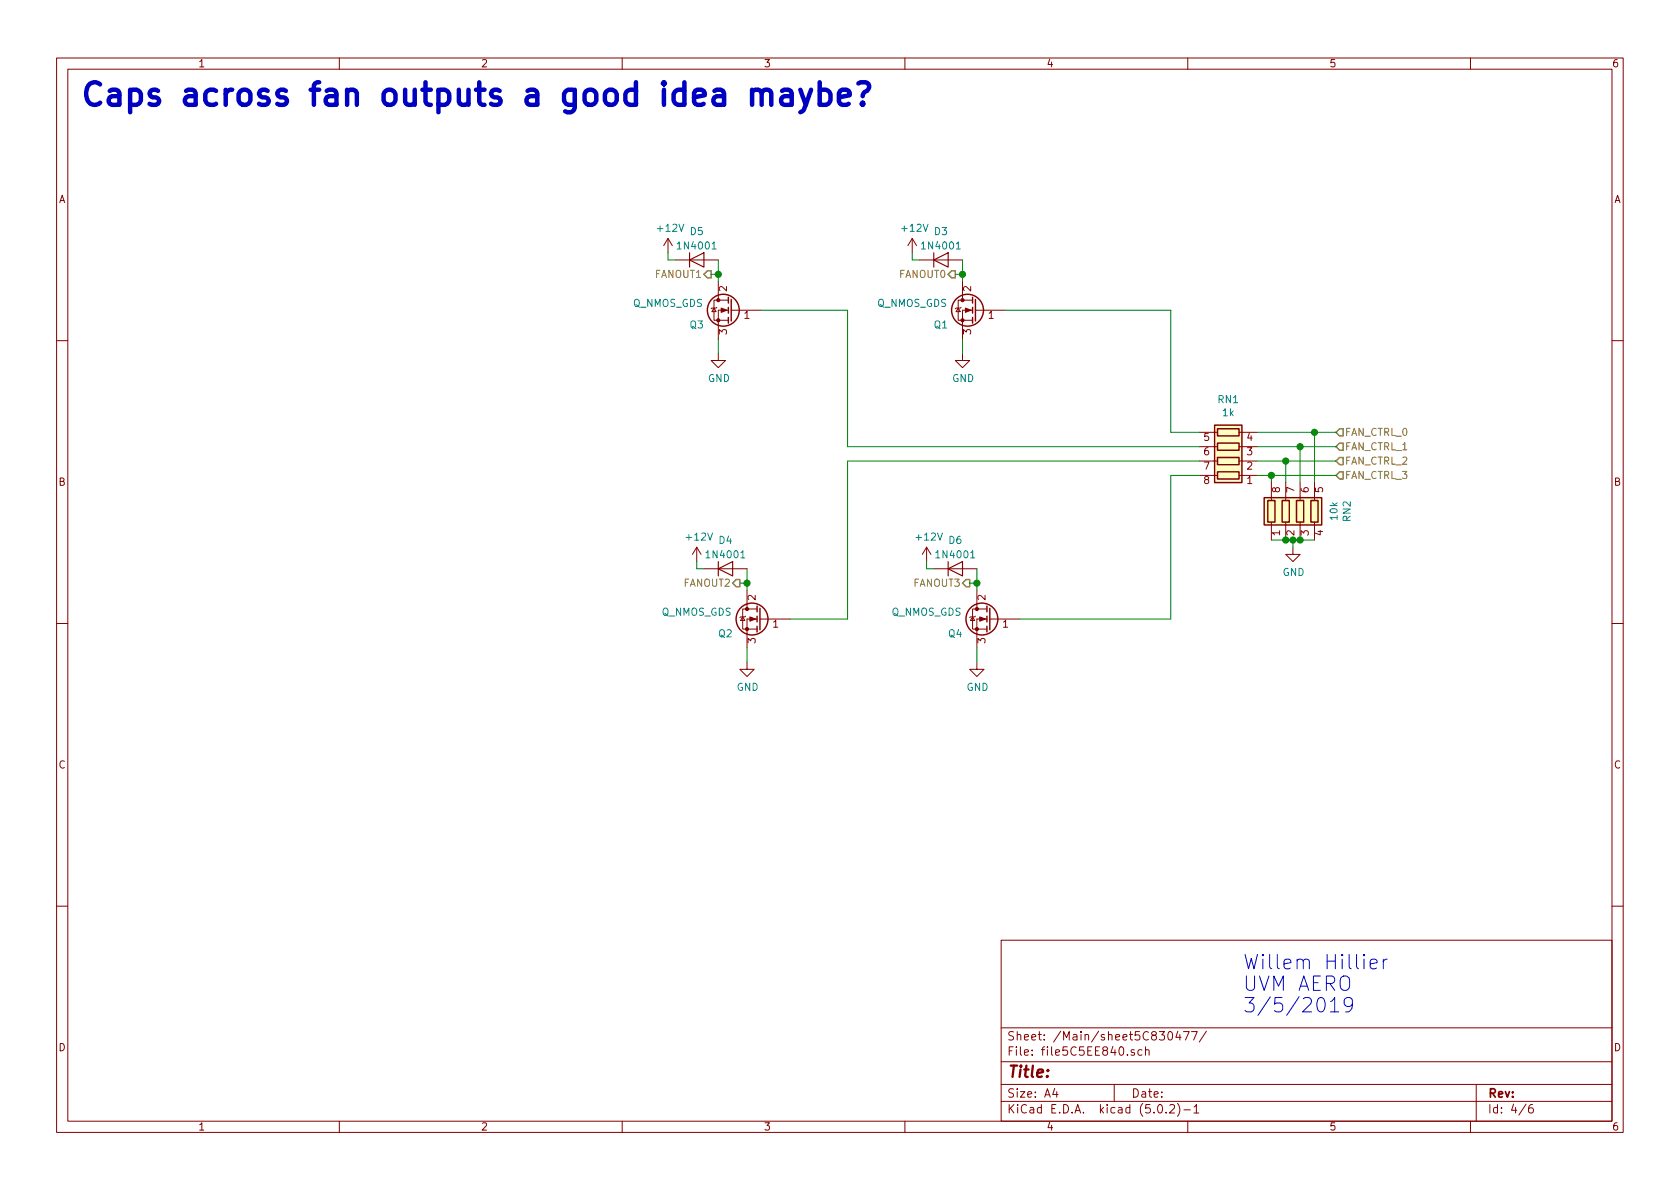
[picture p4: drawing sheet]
<svg xmlns="http://www.w3.org/2000/svg" width="297mm" height="210mm" viewBox="0 0 297 210" stroke-linecap="round" stroke-linejoin="round" font-family="sans-serif">
<g fill="none" stroke="#840000" stroke-width=".18">
<path d="M10 10.3h277v189.9h-277zM12 12.2h273v186.1h-273zM60 10.3v1.9M110 10.3v1.9M160 10.3v1.9M210 10.3v1.9M260 10.3v1.9M118.1 42.2l-.8 1.2M118.1 42.2v2.5M118.1 42.2l.8 1.2M119.4 46h7.6M126.2 54.5l.4 .6h-.7z"/>
<path d="M126.7 54.4l-.1 .1h-.7l-.2 .1M127 53.1h-.8v3.5h2.6M127 53.1h1.8M127 49.8v3.3M128.8 54.9h-1.8v5M129.3 54.9h.2M129.5 54.9h5.1M161.3 42.2l-.8 1.2M161.3 42.2v2.5M161.3 42.2l.8 1.2M162.6 46h7.6M169.4 54.5l.4 .6h-.8z"/>
<path d="M169.9 54.4l-.1 .1h-.8l-.1 .1M170.2 53.1h-.8v3.5h2.6M170.2 53.1h1.8M170.2 49.8v3.3M172 54.9h-1.8v5M172.5 54.9h.2M172.7 54.9h5.1M10 60.2h2M127 62.5v1.2h1.3l-1.3 1.3-1.3-1.3h1.3M170.2 62.5v1.2h1.2l-1.2 1.3-1.3-1.3h1.3M212.1 79h3.2M212.1 76.4h3.2"/>
<path d="M219.1 79h3.1M219.1 76.4h3.1M285 60.2h2M123.2 96.8l-.8 1.2M123.2 96.8v2.5M123.2 96.8l.8 1.2M163.8 96.8l-.7 1.2M163.8 96.8v2.5M163.8 96.8l.8 1.2M212.1 84.1h3.2M212.1 81.5h3.2M219.1 84.1h3.1"/>
<path d="M219.1 81.5h3.1M224.8 85.3v3.2M224.8 92.3v3.2M227.3 85.3v3.2M227.3 92.3v3.2M228.6 96.8v1.2h1.3l-1.3 1.3-1.3-1.3h1.3M229.9 85.3v3.2M229.9 92.3v3.2M232.4 85.3v3.2M232.4 92.3v3.2M10 110.3h2M124.5 100.6h7.6"/>
<path d="M131.3 109.1l.4 .6h-.8zM131.8 109l-.1 .1h-.8l-.1 .1M132.1 107.7h-.8v3.5h2.6M132.1 117.1v1.3h1.2l-1.2 1.2-1.3-1.2h1.3M132.1 107.7h1.8M132.1 104.4v3.3M133.9 109.5h-1.8v5M134.4 109.5h.2M134.6 109.5h5.1M165.1 100.6h7.6M172 109.1l.3 .6h-.7zM172.5 109l-.2 .1h-.7l-.2 .1"/>
<path d="M172.7 107.7h-.7v3.5h2.5M172.7 117.1v1.3h1.3l-1.3 1.2-1.3-1.2h1.3M172.7 107.7h1.8M172.7 104.4v3.3M174.5 109.5h-1.8v5M175 109.5h.2M175.3 109.5h5M285 110.3h2M10 160.2h2M177 166.3h108v32h-108zM285 160.2h2M60 198.3v1.9"/>
<path d="M110 198.3v1.9M160 198.3v1.9M177 194.8h108M177 191.8h108M177 187.8h108M177 181.8h108M186.5 192.5l-.4 1h1M186.8 193v1M197 191.8v3M200.6 185.7l-.4-.1-.2 .2 .1 .2 .5 .2v.3h-.6M201.9 185.7l-.4-.1-.3 .3 .1 .6h.6M202.5 185.7l.3-.1 .3 .1 .1 .9"/>
<path d="M202.5 185.1v1.5M204.8 195.5l.4-.2a.94 .94 0 0 1 0 1.5 .79 .79 0 0 1-.4-1.3zM206.2 196.7v.1M206.6 182.6l.4-.2a.94 .94 0 0 1 0 1.5 .82 .82 0 0 1-.4-1.3zM206.8 195.5l.2-.2h.4l.2 .2 .1 .3-.1 .2-.8 .8h.9M208.2 195.1a1.71 1.71 0 0 1 0 2.3M208.3 182.3l-.4 1.1h.9M208.6 182.9v1M209.2 182.4h1.1l-.7 1.5M209.3 196.3h1.2M210 198.3v1.9M210.7 182.4h1l-.7 1.5"/>
<path d="M211.1 195.8l.4-.5v1.5M211.1 196.8h.9M213.3 182.3l-1.3 2M260 198.3v1.9M261 191.8v6.5M269.8 195.2l-1.2 2M271 195.3a.62 .62 0 0 0-.7 .7v.7l.3 .1 .4-.1 .1-.5-.1-.2-.4-.1-.3 .3"/>
</g>
<path d="M121.9 46l2.6-1.3v2.5zM121.9 44.7v2.5M165.1 46l2.5-1.3v2.5zM165.1 44.7v2.5M127 99.3v2.5M167.6 99.3v2.5M127 100.6l2.5-1.3v2.5zM167.6 100.6l2.6-1.3v2.5z" fill="none" stroke="#840000" stroke-width=".2"/>
<path d="M125.9 44h.7M169.1 44h.7M131 98.6h.7M171.6 98.6h.7" fill="none" stroke="#008484" stroke-width=".18"/>
<g fill="none" stroke="#008400" stroke-width=".18">
<path d="M118.1 44.7v1.3h1.3M125.7 48.5h1.3M127 46v3.8M127 59.9v2.6M134.6 54.9h15.3v24.1h62.2M161.3 44.7v1.3h1.3M168.9 48.5h1.3M170.2 46v3.8M170.2 59.9v2.6M177.8 54.9h29.2v21.5h5.1M222.2 79h14M222.2 76.4h14"/>
<path d="M229.9 79v6.3M232.4 76.4v8.9M123.2 99.3v1.3h1.3M163.8 99.3v1.3h1.3M212.1 84.1h-5.1v25.4h-26.7M212.1 81.5h-62.2v28h-10.2M222.2 84.1h14M222.2 81.5h14M224.8 84.1v1.2M224.8 95.5h7.6M227.3 81.5v3.8M228.6 95.5v1.3"/>
<path d="M130.8 103.1h1.3M132.1 100.6v3.8M132.1 114.5v2.6M171.4 103.1h1.3M172.7 100.6v3.8M172.7 114.5v2.6"/>
</g>
<path d="M125.1 47.9h.6v1.2h-.6l-.6-.6zM168.3 47.9h.6v1.2h-.6l-.7-.6zM236.2 76.4l.7-.6h.6v1.3h-.6zM236.2 79l.7-.6h.6v1.2h-.6zM236.9 80.9h.6v1.3h-.6l-.7-.7zM236.9 83.4h.6v1.3h-.6l-.7-.6zM130.2 102.5h.6v1.3h-.6l-.7-.7zM170.8 102.5h.6v1.3h-.6l-.6-.7z" fill="none" stroke="#848400" stroke-width=".25"/>
<g fill="#008400" stroke="#008400" stroke-width=".25">
<circle cx="170.2" cy="48.5" r=".51"/>
<circle cx="127" cy="48.5" r=".51"/>
<circle cx="132.1" cy="103.1" r=".51"/>
<circle cx="172.7" cy="103.1" r=".51"/>
<circle cx="224.8" cy="84.1" r=".51"/>
<circle cx="227.3" cy="81.5" r=".51"/>
<circle cx="229.9" cy="79" r=".51"/>
<circle cx="232.4" cy="76.4" r=".51"/>
<circle cx="227.3" cy="95.5" r=".51"/>
<circle cx="229.9" cy="95.5" r=".51"/>
<circle cx="228.6" cy="95.5" r=".51"/>
</g>
<g fill="none" stroke="#840000" stroke-width=".25">
<path d="M128.8 52.6v1M128.8 54.4v1M128.8 56.1v1M129.3 53v3.8M172 52.6v1M172 54.4v1M172 56.1v1M172.5 53v3.8M214.8 75.2h4.8v10.1h-4.8zM215.3 78.4h3.8v1.2h-3.8zM215.3 75.8h3.8v1.3h-3.8zM215.3 83.4h3.8v1.3h-3.8z"/>
<path d="M215.3 80.9h3.8v1.3h-3.8zM223.5 88h10.2v4.8h-10.2zM224.2 88.5h1.2v3.8h-1.2zM226.7 88.5h1.3v3.8h-1.3zM229.2 88.5h1.3v3.8h-1.3zM231.8 88.5h1.2v3.8h-1.2zM133.9 107.2v1M133.9 109v1M133.9 110.7v1.1M134.4 107.6v3.8M174.5 107.2v1M174.5 109v1"/>
<path d="M174.5 110.7v1.1M175 107.6v3.8"/>
<circle cx="127.9" cy="54.9" r="2.82"/>
<circle cx="171.1" cy="54.9" r="2.82"/>
<circle cx="133" cy="109.5" r="2.82"/>
<circle cx="173.6" cy="109.5" r="2.82"/>
</g>
<g fill="#840000" stroke="#840000" stroke-width=".18">
<path d="M127.5 54.5l1 .4-1 .3z"/>
<path d="M132.6 109.1l1 .4-1 .3z"/>
<path d="M173.2 109.1l1 .4-1 .3z"/>
<path d="M170.7 54.5l1 .4-1 .3z"/>
<circle cx="127" cy="56.6" r=".28"/>
<circle cx="127" cy="53.1" r=".28"/>
<circle cx="132.1" cy="111.2" r=".28"/>
<circle cx="132.1" cy="107.7" r=".28"/>
<circle cx="172.7" cy="111.2" r=".28"/>
<circle cx="172.7" cy="107.7" r=".28"/>
<circle cx="170.2" cy="56.6" r=".28"/>
<circle cx="170.2" cy="53.1" r=".28"/>
</g>
<path d="M134.7 16.5l.2-.4 .4-.2h.5l.4 .2 .2 .4v2M138.3 16.1l.4-.2h.7l.4 .2 .2 .4v2M140 16.8l-.4 .2h-.9a.79 .79 0 0 0-.6 .8 .79 .79 0 0 0 .6 .7h.9l.4-.1M141.5 15.9l1 2.6M143.4 15.9l-1.3 3.6-.6 .4M144.9 16.1l.4-.2h.8l.4 .2 .3 .5v1.2l-.3 .6-.4 .1h-.8l-.4-.1M144.9 14.5v4M148.3 17.2l1.9-.4-.1-.7-.4-.2h-.8l-.4 .2-.2 .4v1.5l.2 .4 .4 .1h.8l.4-.1M151.8 14.8l.3-.3h1a.88 .88 0 0 1 .6 1 .88 .88 0 0 1-.8 .8l-.2 .2-.2 .5M152.5 18.2l.2 .2-.2 .1-.2-.1 .2-.2v.3" fill="none" stroke="#0000c2" stroke-width=".79"/>
<g fill="#ffffc2" stroke="#ffffc2" stroke-width=".18">
<path d="M214.8 75.2h4.8v10.1h-4.8z"/>
<path d="M223.5 88h10.2v4.8h-10.2z"/>
</g>
<path d="M235.3 177.1l.2-.1 .5-.6v2.5M235.3 178.9h1.4M239.1 177.5l-.2 .3-.3 .2-.7-.2-.2-.3v-.6l.2-.4a.83 .83 0 0 1 1.1 .1 1.69 1.69 0 0 1-.6 2.3h-.5M242.3 170.5l1.2-.3-.1-.5-.8-.1-.3 .4v.9l.1 .3 .2 .1 .8-.1M244.6 169.6v1.7M245.3 169.6a.64 .64 0 0 0-.7 .5" fill="none" stroke="#0000c2" stroke-width=".18"/>
<text font-size="5.6" fill="#0000c2" x="14" y="18.7">Caps across fan outputs a good idea maybe?</text>
<g font-size="3.5" fill="#0000c2">
<text x="219.7" y="171.4">Willem Hillier</text>
<text x="219.7" y="175.3">UVM AERO</text>
<text x="219.7" y="179.1">3/5/2019</text>
</g>
<text font-size="2.8" fill="#840000" x="178" y="190.5">Title:</text>
<g font-size="2.1" fill="#840000">
<text x="178" y="184">Sheet: /Main/sheet5C830477/</text>
<text x="178" y="186.7">File: file5C5EE840.sch</text>
<text x="178" y="196.9">KiCad E.D.A. kicad (5.0.2)-1</text>
<text x="178" y="194.1">Size: A4</text>
<text x="200" y="194.1">Date:</text>
<text x="263" y="194.1">Rev:</text>
<text x="263" y="196.9">Id: 4/6</text>
</g>
<g font-size="1.8" fill="#840000">
<text x="35" y="11.9">1</text>
<text x="85" y="11.9">2</text>
<text x="135" y="11.9">3</text>
<text x="185" y="11.9">4</text>
<text x="235" y="11.9">5</text>
<text x="285" y="11.9">6</text>
<text x="10.4" y="35.9">A</text>
<text x="285.4" y="35.9">A</text>
<text x="128.5" y="51.5" transform="rotate(-90 128.5 51.5)">2</text>
<text x="171.7" y="51.5" transform="rotate(-90 171.7 51.5)">2</text>
<text x="128.5" y="59.2" transform="rotate(-90 128.5 59.2)">3</text>
<text x="131.6" y="56.4">1</text>
<text x="171.7" y="59.2" transform="rotate(-90 171.7 59.2)">3</text>
<text x="174.8" y="56.4">1</text>
<text x="212.9" y="78">5</text>
<text x="220.5" y="78">4</text>
<text x="212.9" y="80.5">6</text>
<text x="212.9" y="83.1">7</text>
<text x="220.5" y="83.1">2</text>
<text x="220.5" y="80.5">3</text>
<text x="10.4" y="85.9">B</text>
<text x="212.9" y="85.6">8</text>
<text x="220.5" y="85.6">1</text>
<text x="226.3" y="87.1" transform="rotate(-90 226.3 87.1)">8</text>
<text x="228.9" y="87.1" transform="rotate(-90 228.9 87.1)">7</text>
<text x="231.4" y="87.1" transform="rotate(-90 231.4 87.1)">6</text>
<text x="233.9" y="87.1" transform="rotate(-90 233.9 87.1)">5</text>
<text x="285.4" y="85.9">B</text>
<text x="226.3" y="94.7" transform="rotate(-90 226.3 94.7)">1</text>
<text x="228.9" y="94.7" transform="rotate(-90 228.9 94.7)">2</text>
<text x="231.4" y="94.7" transform="rotate(-90 231.4 94.7)">3</text>
<text x="233.9" y="94.7" transform="rotate(-90 233.9 94.7)">4</text>
<text x="133.6" y="106.1" transform="rotate(-90 133.6 106.1)">2</text>
<text x="174.2" y="106.1" transform="rotate(-90 174.2 106.1)">2</text>
<text x="133.6" y="113.8" transform="rotate(-90 133.6 113.8)">3</text>
<text x="136.7" y="111">1</text>
<text x="174.2" y="113.8" transform="rotate(-90 174.2 113.8)">3</text>
<text x="177.3" y="111">1</text>
<text x="10.4" y="135.9">C</text>
<text x="285.4" y="135.9">C</text>
<text x="10.4" y="185.9">D</text>
<text x="285.4" y="185.9">D</text>
<text x="35" y="199.9">1</text>
<text x="85" y="199.9">2</text>
<text x="135" y="199.9">3</text>
<text x="185" y="199.9">4</text>
<text x="235" y="199.9">5</text>
<text x="285" y="199.9">6</text>
</g>
<g font-size="1.8" fill="#008484">
<text x="116.4" y="41">+12V</text>
<text x="122.1" y="41.6">D5</text>
<text x="159.6" y="41">+12V</text>
<text x="165.3" y="41.6">D3</text>
<text x="120.1" y="44.1">1N4001</text>
<text x="163.3" y="44.1">1N4001</text>
<text x="111.9" y="54.3">Q_NMOS_GDS</text>
<text x="122" y="58.1">Q3</text>
<text x="155.1" y="54.3">Q_NMOS_GDS</text>
<text x="165.2" y="58.1">Q1</text>
<text x="125.2" y="67.6">GND</text>
<text x="168.4" y="67.6">GND</text>
<text x="215.4" y="71.3">RN1</text>
<text x="216.2" y="73.6">1k</text>
<text x="121.5" y="95.6">+12V</text>
<text x="162.1" y="95.6">+12V</text>
<text x="236.5" y="91.9" transform="rotate(-90 236.5 91.9)">10k</text>
<text x="238.8" y="92.2" transform="rotate(-90 238.8 92.2)">RN2</text>
<text x="125.2" y="98.7">1N4001</text>
<text x="127.2" y="96.2">D4</text>
<text x="165.8" y="98.7">1N4001</text>
<text x="167.8" y="96.2">D6</text>
<text x="226.8" y="101.8">GND</text>
<text x="117" y="108.9">Q_NMOS_GDS</text>
<text x="127.1" y="112.7">Q2</text>
<text x="157.6" y="108.9">Q_NMOS_GDS</text>
<text x="167.7" y="112.7">Q4</text>
<text x="130.3" y="122.2">GND</text>
<text x="170.9" y="122.2">GND</text>
</g>
<g font-size="1.8" fill="#848400">
<text x="115.8" y="49.1">FANOUT1</text>
<text x="159" y="49.1">FANOUT0</text>
<text x="237.7" y="77.1">FAN_CTRL_0</text>
<text x="237.7" y="79.6">FAN_CTRL_1</text>
<text x="237.7" y="82.2">FAN_CTRL_2</text>
<text x="237.7" y="84.7">FAN_CTRL_3</text>
<text x="120.9" y="103.8">FANOUT2</text>
<text x="161.6" y="103.8">FANOUT3</text>
</g>
</svg>
